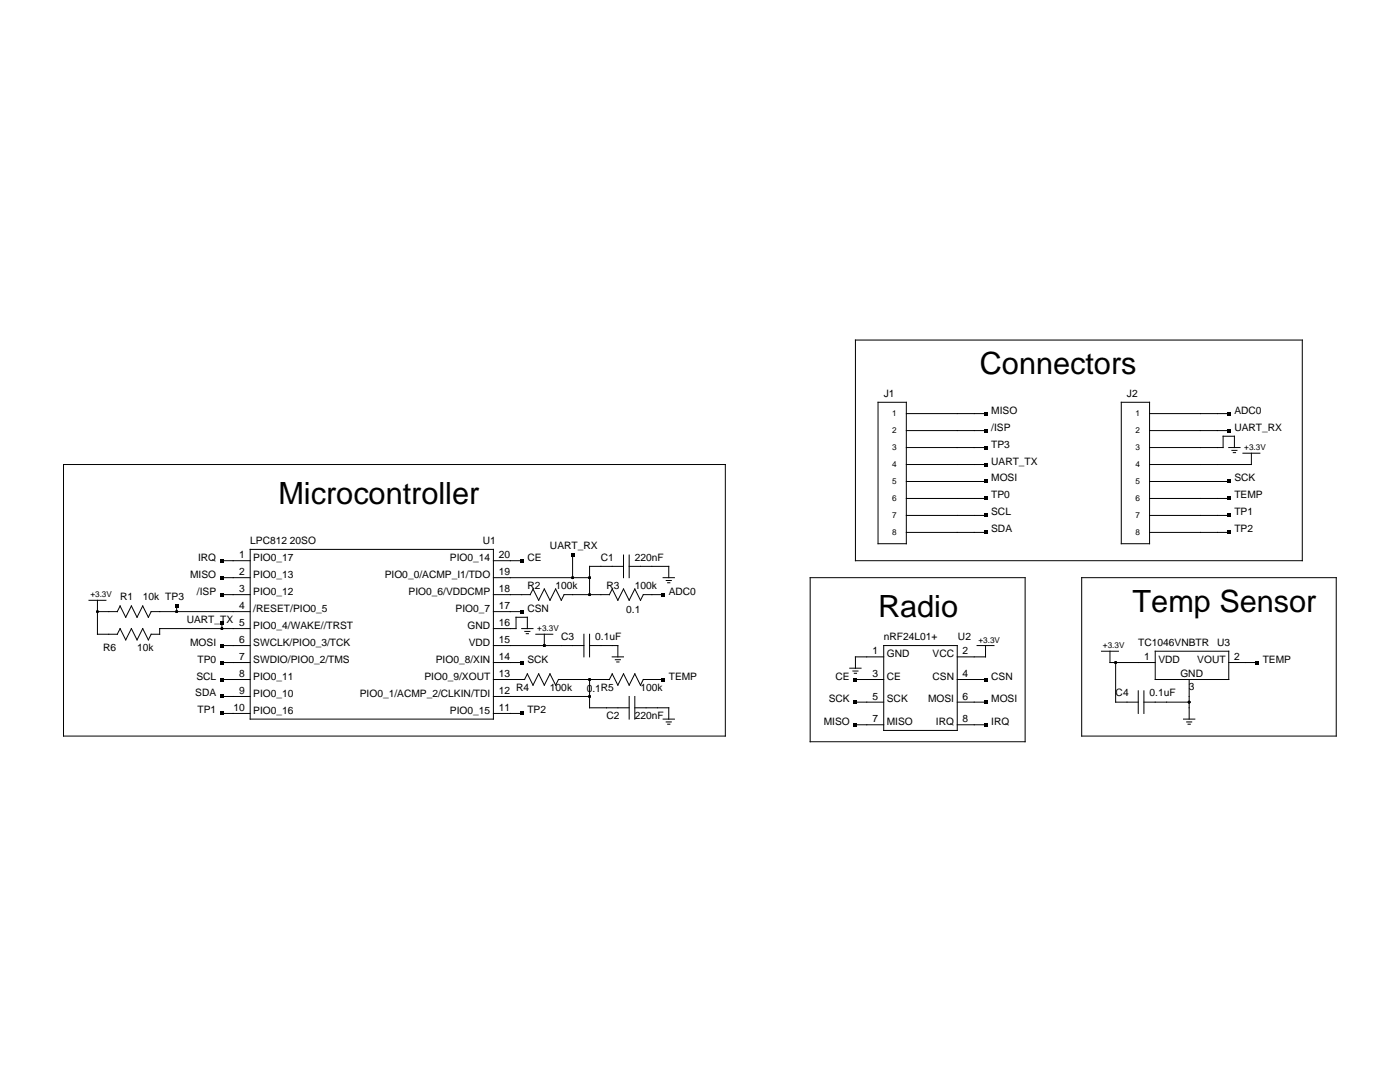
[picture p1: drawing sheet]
<svg xmlns="http://www.w3.org/2000/svg" width="279mm" height="216mm" viewBox="0 0 279 216" stroke-linecap="round" stroke-linejoin="round" font-family="sans-serif">
<g fill="none" stroke="#000" stroke-width=".2">
<path d="M170.7 67.9h89.2v44h-89.2zM12.7 92.7h132.1v54.2h-132.1zM175.2 80.3h5.7v28.2h-5.7zM180.9 85.9h15.8M180.9 89.3h15.8M180.9 92.7h15.8M180.9 99.5h15.8M180.9 82.5h15.8M180.9 96.1h15.8M223.8 80.3h5.6v28.2h-5.6zM229.4 85.9h15.8M229.4 89.3h14.7v-2.3h2.3v2.3"/>
<path d="M229.4 99.5h15.8M229.4 82.5h15.8M229.4 96.1h15.8M245.2 89.3h2.3M245.8 89.9h1.1M246.1 90.3h.5M248 90.4h3.4M249.7 90.4v2.3h-20.3M17.8 119.8h3.3M19.4 119.8v6.8h4l.6-1.2M44.3 111.9h5.6M44.3 115.3h5.6"/>
<path d="M44.3 118.7h5.6M49.9 109.6h48.6v33.9h-48.6zM98.5 111.9h5.6M98.5 115.3h19.2M98.5 118.7h7.3l.6-1.2 1.1 2.3 1.1-2.3 1.2 2.3 1.1-2.3 1.1 2.3 .6-1.1h9M114.3 110.8v4.5M121.6 118.7l.6-1.2 1.1 2.3 1.1-2.3 1.2 2.3 1.1-2.3 1.1 2.3 .6-1.1h3.9M124.4 113h-6.7v5.7M124.4 110.8v4.5M125.6 113h7.9v2.3M125.6 110.8v4.5M132.3 115.3h2.3"/>
<path d="M133 115.8h1M133.2 116.3h.5M161.7 115.3h42.9v32.7h-42.9zM180.9 106.2h15.8M180.9 102.9h15.8M215.9 115.3h50.8v31.6h-50.8zM229.4 106.2h15.8M229.4 102.9h15.8M24 120.9l1.1 2.3 1.1-2.3 1.2 2.3 1.1-2.3 1.1 2.3 .6-1.2h19.7M24 125.4l1.1 2.3 1.1-2.3 1.2 2.3 1.1-2.3 1.1 2.3 .6-1.1h1.7v-1.2h18M24 120.9l-.6 1.1h-4M35.3 120.9v1.1"/>
<path d="M44.3 128.8h5.6M44.3 132.2h5.6M44.3 135.6h5.6M44.3 139h5.6M44.3 124.3v1.1M98.5 122h5.6M98.5 125.4h4.5v-2.2h2.2v2.2M98.5 128.8h18M98.5 132.2h5.6M98.5 135.6h6.2M98.5 139h19.2M104.1 125.4h2.3"/>
<path d="M104.7 126h1.1M105 126.4h.5M105.2 134.5l1.2 2.2 1.1-2.2 1.1 2.2 1.2-2.2 1.1 2.2 .6-1.1h10.1M105.3 134.5l-.6 1.1M106.9 126.6h3.4M108.6 126.6v2.2M116.5 126.6v4.5M117.7 128.8h5.6v2.3M117.7 126.6v4.5M117.7 135.6v5.6h7.9M121.6 135.6l.6-1.1 1.1 2.2 1.1-2.2 1.2 2.2 1.1-2.2 1.1 2.2 .6-1.1h3.9M122.2 131.1h2.2"/>
<path d="M122.8 131.6h1M123.1 132.1h.4M125.6 139v4.5M126.7 139v4.5M169.6 133.3h2.2M170.2 133.9h1M170.5 134.3h.4M170.7 135.6h5.7M176.4 128.8h14.6v16.9h-14.6zM176.4 131.1h-5.7v2.2M191 135.6h5.7M195 128.8h3.4"/>
<path d="M196.7 128.8v2.3h-5.7M219.8 129.9h3.4M221.5 129.9v2.3h9M222.6 132.2v7.9h4.6M227.2 137.8v4.6M228.3 137.8v4.6M230.5 129.9h14.7v5.7h-14.7zM237.3 135.6v7.9M245.2 132.2h5.7M44.3 142.4h5.6M98.5 142.4h5.6M126.7 141.2h6.8v2.3"/>
<path d="M132.3 143.5h2.3M133 144.1h1M133.2 144.5h.5M170.7 140.1h5.7M170.7 144.6h5.7M191 140.1h5.7M191 144.6h5.7M228.3 140.1h9M236.2 143.5h2.3M236.8 144.1h1M237.1 144.5h.4"/>
</g>
<g fill="#000">
<path d="M196.3 85.6h.7v.7h-.7zM196.3 89h.7v.6h-.7zM196.3 92.4h.7v.6h-.7zM196.3 99.1h.7v.7h-.7zM196.3 95.7h.7v.7h-.7zM196.3 82.2h.7v.7h-.7zM244.9 82.2h.7v.7h-.7zM244.9 85.6h.7v.7h-.7zM244.9 99.1h.7v.7h-.7zM244.9 95.7h.7v.7h-.7zM43.9 111.5h.7v.7h-.7zM43.9 114.9h.7v.7h-.7z"/>
<path d="M43.9 118.3h.7v.7h-.7zM103.8 111.5h.7v.7h-.7zM113.9 110.4h.7v.7h-.7zM132 118.3h.7v.7h-.7zM196.3 105.9h.7v.7h-.7zM196.3 102.5h.7v.7h-.7zM244.9 102.5h.7v.7h-.7zM244.9 105.9h.7v.7h-.7zM34.9 120.6h.7v.7h-.7zM43.9 128.5h.7v.7h-.7zM43.9 135.2h.7v.7h-.7zM43.9 138.6h.7v.7h-.7z"/>
<path d="M43.9 131.9h.7v.6h-.7zM43.9 124h.7v.6h-.7zM103.8 121.7h.7v.7h-.7zM103.8 131.9h.7v.6h-.7zM132 135.2h.7v.7h-.7zM170.4 139.8h.7v.6h-.7zM170.4 135.2h.7v.7h-.7zM196.3 139.8h.7v.6h-.7zM196.3 135.2h.7v.7h-.7zM250.5 131.9h.7v.6h-.7zM43.9 142h.7v.7h-.7zM103.8 142h.7v.7h-.7z"/>
<path d="M170.4 144.3h.7v.7h-.7zM196.3 144.3h.7v.7h-.7z"/>
<circle cx="114.3" cy="115.3" r=".28"/>
<circle cx="117.7" cy="118.7" r=".28"/>
<circle cx="117.7" cy="115.3" r=".28"/>
<circle cx="19.4" cy="122" r=".28"/>
<circle cx="35.3" cy="122" r=".28"/>
<circle cx="44.3" cy="125.4" r=".28"/>
<circle cx="108.6" cy="128.8" r=".28"/>
<circle cx="117.7" cy="135.6" r=".28"/>
<circle cx="117.7" cy="139" r=".28"/>
<circle cx="222.6" cy="132.2" r=".28"/>
<circle cx="237.3" cy="140.1" r=".28"/>
</g>
<g font-size="6.1">
<text x="195.6" y="74.6">Connectors</text>
<text x="55.6" y="100.6">Microcontroller</text>
<text x="175.2" y="123.2">Radio</text>
<text x="226" y="122">Temp Sensor</text>
</g>
<g font-size="2">
<text x="176.4" y="79.1">J1</text>
<text x="197.8" y="82.5">MISO</text>
<text x="224.9" y="79.1">J2</text>
<text x="246.4" y="82.5">ADC0</text>
<text x="197.8" y="85.9">/ISP</text>
<text x="197.8" y="89.3">TP3</text>
<text x="246.4" y="85.9">UART_RX</text>
<text x="197.8" y="92.7">UART_TX</text>
<text x="197.8" y="99.5">TP0</text>
<text x="197.8" y="96.1">MOSI</text>
<text x="246.4" y="99.5">TEMP</text>
<text x="246.4" y="96.1">SCK</text>
<text x="197.8" y="106.2">SDA</text>
<text x="197.8" y="102.9">SCL</text>
<text x="246.4" y="102.9">TP1</text>
<text x="246.4" y="106.2">TP2</text>
<text x="39.5" y="111.9">IRQ</text>
<text x="47.7" y="111.4">1</text>
<text x="49.9" y="108.5">LPC812 20SO</text>
<text x="50.5" y="111.9">PIO0_17</text>
<text x="89.8" y="111.9">PIO0_14</text>
<text x="96.4" y="108.5">U1</text>
<text x="99.5" y="111.4">20</text>
<text x="105.2" y="111.9">CE</text>
<text x="109.8" y="109.6">UART_RX</text>
<text x="119.9" y="111.9">C1</text>
<text x="126.7" y="111.9">220nF</text>
<text x="24" y="119.8">R1</text>
<text x="28.5" y="119.8">10k TP3</text>
<text x="37.9" y="115.3">MISO</text>
<text x="39.3" y="118.7">/ISP</text>
<text x="47.7" y="114.8">2</text>
<text x="47.7" y="118.1">3</text>
<text x="50.5" y="115.3">PIO0_13</text>
<text x="50.5" y="118.7">PIO0_12</text>
<text x="76.8" y="115.3">PIO0_0/ACMP_I1/TDO</text>
<text x="81.5" y="118.7">PIO0_6/VDDCMP</text>
<text x="99.5" y="118.1">18</text>
<text x="99.5" y="114.8">19</text>
<text x="105.2" y="117.5">R2</text>
<text x="110.9" y="117.5">100k</text>
<text x="121" y="117.5">R3</text>
<text x="126.7" y="117.5">100k</text>
<text x="133.5" y="118.7">ADC0</text>
<text x="37.3" y="124.3">UART_TX</text>
<text x="47.7" y="121.5">4</text>
<text x="47.7" y="124.9">5</text>
<text x="50.5" y="122.1">/RESET/PIO0_5</text>
<text x="50.5" y="125.5">PIO0_4/WAKE//TRST</text>
<text x="90.9" y="122.1">PIO0_7</text>
<text x="93.3" y="125.5">GND</text>
<text x="99.5" y="121.5">17</text>
<text x="99.5" y="124.9">16</text>
<text x="105.2" y="122">CSN</text>
<text x="125" y="122.4">0.1</text>
<text x="20.6" y="129.9">R6</text>
<text x="27.4" y="129.9">10k</text>
<text x="37.9" y="128.8">MOSI</text>
<text x="47.7" y="128.3">6</text>
<text x="47.7" y="131.7">7</text>
<text x="50.5" y="128.9">SWCLK/PIO0_3/TCK</text>
<text x="93.5" y="128.9">VDD</text>
<text x="99.5" y="131.7">14</text>
<text x="99.5" y="128.3">15</text>
<text x="112" y="127.7">C3</text>
<text x="118.8" y="127.7">0.1uF</text>
<text x="174.2" y="130.6">1</text>
<text x="176.4" y="127.7">nRF24L01+</text>
<text x="177" y="131.1">GND</text>
<text x="186.1" y="131.1">VCC</text>
<text x="191.2" y="127.7">U2</text>
<text x="192.1" y="130.6">2</text>
<text x="227.2" y="128.8">TC1046VNBTR</text>
<text x="228.3" y="131.7">1</text>
<text x="242.9" y="128.9">U3</text>
<text x="246.3" y="131.7">2</text>
<text x="39.2" y="135.6">SCL</text>
<text x="39.4" y="132.2">TP0</text>
<text x="47.7" y="135.1">8</text>
<text x="50.5" y="132.3">SWDIO/PIO0_2/TMS</text>
<text x="50.5" y="135.6">PIO0_11</text>
<text x="84.7" y="135.6">PIO0_9/XOUT</text>
<text x="87" y="132.3">PIO0_8/XIN</text>
<text x="99.5" y="135.1">13</text>
<text x="103" y="137.8">R4</text>
<text x="105.2" y="132.2">SCK</text>
<text x="109.8" y="137.8">100k</text>
<text x="127.8" y="137.8">100k</text>
<text x="133.5" y="135.6">TEMP</text>
<text x="166.8" y="135.6">CE</text>
<text x="174.2" y="135.1">3</text>
<text x="177" y="135.6">CE</text>
<text x="186.1" y="135.6">CSN</text>
<text x="192.1" y="135.1">4</text>
<text x="197.8" y="135.6">CSN</text>
<text x="231.2" y="132.3">VDD</text>
<text x="235.6" y="135">GND</text>
<text x="237.3" y="137.6">3</text>
<text x="238.9" y="132.3">VOUT</text>
<text x="252" y="132.2">TEMP</text>
<text x="39" y="139">SDA</text>
<text x="39.4" y="142.4">TP1</text>
<text x="46.6" y="141.9">10</text>
<text x="47.7" y="138.5">9</text>
<text x="50.5" y="139">PIO0_10</text>
<text x="50.5" y="142.4">PIO0_16</text>
<text x="71.8" y="139">PIO0_1/ACMP_2/CLKIN/TDI</text>
<text x="89.8" y="142.4">PIO0_15</text>
<text x="99.5" y="141.9">11</text>
<text x="99.5" y="138.5">12</text>
<text x="105.2" y="142.4">TP2</text>
<text x="117.1" y="138.2">0.1R5</text>
<text x="121" y="143.5">C2</text>
<text x="126.7" y="143.5">220nF</text>
<text x="165.4" y="140.1">SCK</text>
<text x="174.2" y="139.6">5</text>
<text x="177" y="140.2">SCK</text>
<text x="185.2" y="140.2">MOSI</text>
<text x="192.1" y="139.6">6</text>
<text x="197.8" y="140.1">MOSI</text>
<text x="222.6" y="139">C4</text>
<text x="229.4" y="139">0.1uF</text>
<text x="164.4" y="144.6">MISO</text>
<text x="174.2" y="144.1">7</text>
<text x="177" y="144.7">MISO</text>
<text x="186.8" y="144.7">IRQ</text>
<text x="192.1" y="144.1">8</text>
<text x="197.8" y="144.6">IRQ</text>
</g>
<g font-size="1.6">
<text x="178.1" y="83.1">1</text>
<text x="226.6" y="83.1">1</text>
<text x="178.1" y="86.5">2</text>
<text x="178.1" y="89.9">3</text>
<text x="226.6" y="86.5">2</text>
<text x="226.6" y="89.9">3</text>
<text x="248.3" y="89.9">+3.3V</text>
<text x="178.1" y="93.3">4</text>
<text x="226.6" y="93.3">4</text>
<text x="178.1" y="100">6</text>
<text x="178.1" y="96.6">5</text>
<text x="226.6" y="100">6</text>
<text x="226.6" y="96.6">5</text>
<text x="178.1" y="106.8">8</text>
<text x="178.1" y="103.4">7</text>
<text x="226.6" y="106.8">8</text>
<text x="226.6" y="103.4">7</text>
<text x="18" y="119.2">+3.3V</text>
<text x="107.2" y="126">+3.3V</text>
<text x="195.3" y="128.3">+3.3V</text>
<text x="220.1" y="129.4">+3.3V</text>
</g>
</svg>
